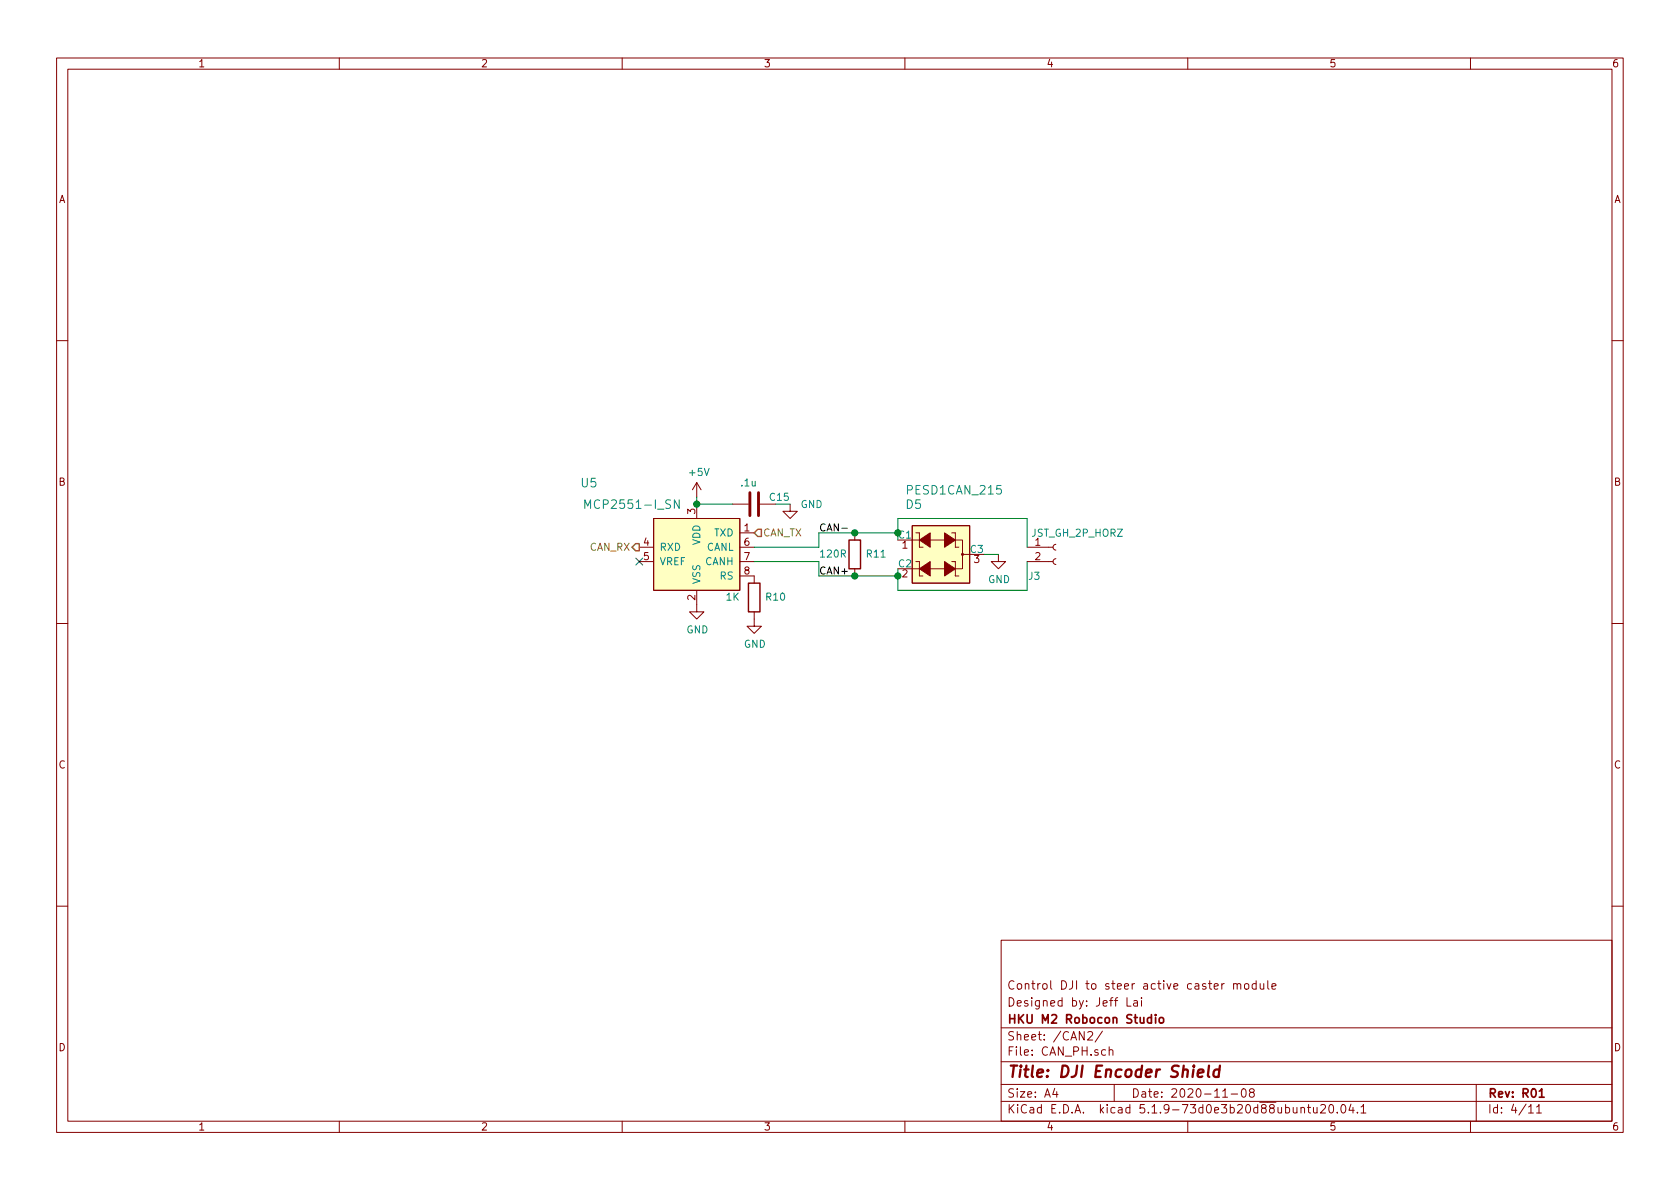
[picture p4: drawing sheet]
<svg xmlns="http://www.w3.org/2000/svg" width="297mm" height="210mm" viewBox="0 0 297 210" stroke-linecap="round" stroke-linejoin="round" font-family="sans-serif">
<g fill="none" stroke="#840000" stroke-width=".18">
<path d="M10 10.3h277v189.9h-277zM12 12.2h273v186.1h-273zM60 10.3v1.9M110 10.3v1.9M160 10.3v1.9M210 10.3v1.9M260 10.3v1.9M10 60.2h2M285 60.2h2M113 96.8h2.6M113 99.3h2.6M115.6 91.7h15.2v12.7h-15.2z"/>
<path d="M123.2 85.3v2.6M123.2 89.1v2.6M123.2 85.3l-.8 1.3M123.2 85.3l.8 1.3M129.5 89.1h2.8M130.8 94.2h2.5M130.8 96.8h2.5M130.8 99.3h2.5M134.4 89.1h2.8M139.7 89.1v1.3h1.3l-1.3 1.3-1.3-1.3h1.3M151.1 94.2v1.3M161.3 93h10.1v10.1h-10.1z"/>
<path d="M161.3 95.5h1.3M161.9 94.2h.7v2.6h.6M161.9 99.3h.7v2.5h.6M164.5 95.5h2.5M167 95.5h.1M168.3 94.2h.6v2.6h.6M168.3 99.3h.6v2.5h.6M168.9 95.5h1.3v5.1h-1.3M170.2 98h1.2M176.5 98v1.3h1.3l-1.3 1.3-1.2-1.3h1.2M181.6 96.8h4.6M181.6 99.3h4.6"/>
<path d="M186.7 98.8l-.3 .1-.2 .3 .1 .4 .4 .2M186.7 96.3l-.3 .1-.2 .3 .1 .4 .4 .2M10 110.3h2M123.2 104.4v3.8h1.3l-1.3 1.3-1.3-1.3h1.3M130.8 101.8h2.5v1.3M133.3 108.2v2.5h1.3l-1.3 1.3-1.2-1.3h1.2M151.1 100.6v1.2M161.3 100.6h1.3M164.5 100.6h2.5M285 110.3h2M10 160.2h2M177 166.3h108v32h-108z"/>
<path d="M199.3 176.4v1.5h.7M200.5 177h.5l.1 .9M201.1 177.3l-.5 .1a.29 .29 0 0 0-.2 .2 .29 .29 0 0 0 .2 .3l.5-.1M201.8 176.4v.2M201.8 176.9v1M216.5 173.9l-.5 .3M218.1 174.1l.2-.2 .4 .1v.9M218.1 173.9v1M218.7 174.1l.2-.2 .4 .1 .1 .9M220.1 174.1l.2-.2 .5 .2v.7l-.3 .1-.4-.1zM222.1 174l-.4-.1-.3 .3 .1 .6 .2 .1 .4-.1M222.1 173.4v1.5"/>
<path d="M222.8 173.9v.8a.37 .37 0 0 0 .6 .1M223.4 173.9v1M224.2 173.4v1.3l.2 .2M224.9 174.4l.7-.1-.1-.3-.4-.1-.2 .2v.7h.6M285 160.2h2M60 198.3v1.9M110 198.3v1.9M160 198.3v1.9M177 194.8h108M177 191.8h108M177 187.8h108M177 181.8h108"/>
<path d="M186.5 192.5l-.4 1h1M186.8 193v1M192.3 182.6l.3-.2h.3l.3 .4-.9 1.1h.9M194.9 182.3l-1.3 2M195.5 185.7l-.5-.1-.2 .3v.6l.2 .1 .5-.1M196.1 185.7h.1a.37 .37 0 0 1 .6 .1v.8M196.1 185.1v1.5M197 191.8v3M210 198.3v1.9M216.2 194h.8M217.7 193.5h1.1M219.6 192.7l.4-.2a.94 .94 0 0 1 0 1.5 .82 .82 0 0 1-.4-1.3z"/>
<path d="M221.2 193.2l-.3-.3 .1-.2 .2-.2 .4 .1 .2 .2-.1 .2-.6 .2a.48 .48 0 0 0-.1 .7l.2 .1 .5-.1a.48 .48 0 0 0-.1-.7h-.1M230 196l.2-.2 .4 .1 .1 .9M230 195.8v1M231.2 195.8h.5M231.4 195.3v1.3l.3 .2M232.2 195.8l.1 .9 .4 .1 .2-.1M232.9 195.8v1M233.5 195.5l.2-.2h.4l.3 .5-.9 1h.9M235.2 195.4l.2-.1a.94 .94 0 0 1 0 1.5 .82 .82 0 0 1-.2-1.4zM236.4 196.7v.1M237.3 195.4l.1-.1a.8 .8 0 0 1 .6 .8 .8 .8 0 0 1-.6 .7 1 1 0 0 1-.1-1.4zM238.9 195.2l-.4 1.1h.9"/>
<path d="M239.2 195.8v1M240 196.7v.1M240.6 195.8l.5-.5v1.5M240.6 196.8h.9M260 198.3v1.9M261 191.8v6.5M270.3 195.8l.4-.5v1.5M270.3 196.8h.8M271.7 195.8l.4-.5v1.5M271.7 196.8h.8"/>
</g>
<path d="M203.6 179.4v1.5M204.3 179.4v.2M204.3 179.9v1M203.6 180l-.4-.1-.3 .3v.6l.3 .1 .4-.1M205 180.1l.2-.2 .5 .2v.7l-.2 .1-.5-.1zM272.2 193l.4-.5v1.5M272.2 194h.8" fill="none" stroke="#840000" stroke-width=".3"/>
<path d="M211.8 189.8l1-.2-.1-.4-.5-.1-.4 .3v.9l.2 .1 .6-.1M213.8 188.4l-.2 1.8 .2 .2M215.6 189.2a.68 .68 0 0 0-1 .3v.8l.3 .1 .5-.1M215.7 188.4l-.3 2" fill="none" stroke="#840000" stroke-width=".41"/>
<g fill="#ffffc2" stroke="#ffffc2" stroke-width=".18">
<path d="M115.6 91.7h15.2v12.7h-15.2z"/>
<path d="M161.3 93h10.1v10.1h-10.1z"/>
</g>
<path d="M103.4 89.9v-1.5l.5 1.1 .5-1.1v1.5M120.1 88.4v1.5l-.9-1.5v1.5" fill="none" stroke="#008484" stroke-width=".18"/>
<path d="M150.1 95.5h2v5.1h-2zM132.3 103.1h2.1v5.1h-2.1z" fill="none" stroke="#840000" stroke-width=".25"/>
<g fill="#840000" stroke="#840000" stroke-width=".18">
<path d="M162.6 100.6l1.9-1.3v2.5z"/>
<path d="M162.6 95.5l1.9-1.3v2.6z"/>
<path d="M167 99.3l1.9 1.3-1.9 1.2z"/>
<path d="M167 94.2l1.9 1.3-1.9 1.3z"/>
<circle cx="170.2" cy="98" r=".18"/>
</g>
<path d="M132.6 87.1v4.1M134.1 87.1v4.1" fill="none" stroke="#840000" stroke-width=".51"/>
<path d="M123.2 87.9v1.2h6.3M133.3 96.8h11.5v-2.6h13.9v-2.5h22.9v5.1M133.3 99.3h11.5v2.5h13.9M174 98h2.5M181.6 99.3v5.1h-22.9v-3.8" fill="none" stroke="#008400" stroke-width=".18"/>
<path d="M112.4 96.1h.6v1.3h-.6l-.6-.6zM134 93.6h.6v1.3h-.6l-.7-.7z" fill="none" stroke="#848400" stroke-width=".25"/>
<path d="M148.8 93.4h1" fill="none" stroke="#000" stroke-width=".18"/>
<g fill="#008400" stroke="#008400" stroke-width=".25">
<circle cx="123.2" cy="89.1" r=".51"/>
<circle cx="158.8" cy="101.8" r=".51"/>
<circle cx="158.8" cy="94.2" r=".51"/>
<circle cx="151.1" cy="94.2" r=".51"/>
<circle cx="151.1" cy="101.8" r=".51"/>
</g>
<path d="M112.4 98.7l1.2 1.2M113.6 98.7l-1.2 1.2" fill="none" stroke="#000084" stroke-width=".18"/>
<text font-size="2.8" fill="#840000" x="178" y="190.5">Title: DJI Encoder Shield</text>
<g font-size="2.1" fill="#008484">
<text x="102.8" y="86.2">U5</text>
<text x="104.3" y="90">MCP2551-I_SN</text>
<text x="160.2" y="90">D5</text>
<text x="160.6" y="87.4">PESD1CAN_215</text>
</g>
<g font-size="2.1" fill="#840000">
<text x="178" y="178">Designed by: Jeff Lai</text>
<text x="178" y="175">Control DJI to steer active caster module</text>
<text x="178" y="184">Sheet: /CAN2/</text>
<text x="178" y="181">HKU M2 Robocon Studio</text>
<text x="178" y="186.7">File: CAN_PH.sch</text>
<text x="178" y="196.9">KiCad E.D.A. kicad 5.1.9-73d0e3b20d88ubuntu20.04.1</text>
<text x="178" y="194.1">Size: A4</text>
<text x="200" y="194.1">Date: 2020-11-08</text>
<text x="263" y="194.1">Rev: R01</text>
<text x="263" y="196.9">Id: 4/11</text>
</g>
<g font-size="1.8" fill="#840000">
<text x="35" y="11.9">1</text>
<text x="85" y="11.9">2</text>
<text x="135" y="11.9">3</text>
<text x="185" y="11.9">4</text>
<text x="235" y="11.9">5</text>
<text x="285" y="11.9">6</text>
<text x="10.4" y="35.9">A</text>
<text x="285.4" y="35.9">A</text>
<text x="10.4" y="85.9">B</text>
<text x="285.4" y="85.9">B</text>
<text x="122.9" y="90.9" transform="rotate(-90 122.9 90.9)">3</text>
<text x="131.6" y="94">1</text>
<text x="113.8" y="96.5">4</text>
<text x="113.8" y="99.1">5</text>
<text x="131.6" y="96.5">6</text>
<text x="131.6" y="99.1">7</text>
<text x="131.6" y="101.6">8</text>
<text x="159.5" y="97">1</text>
<text x="172.2" y="99.6">3</text>
<text x="183" y="96.5">1</text>
<text x="183" y="99.1">2</text>
<text x="122.9" y="106.1" transform="rotate(-90 122.9 106.1)">2</text>
<text x="159.5" y="102.1">2</text>
<text x="10.4" y="135.9">C</text>
<text x="285.4" y="135.9">C</text>
<text x="10.4" y="185.9">D</text>
<text x="285.4" y="185.9">D</text>
<text x="35" y="199.9">1</text>
<text x="85" y="199.9">2</text>
<text x="135" y="199.9">3</text>
<text x="185" y="199.9">4</text>
<text x="235" y="199.9">5</text>
<text x="285" y="199.9">6</text>
</g>
<g font-size="1.8" fill="#008484">
<text x="122" y="84.2">+5V</text>
<text x="131.1" y="86">.1u</text>
<text x="141.6" y="89.8">GND</text>
<text x="126.3" y="94.9">TXD</text>
<text x="182.5" y="94.9">JST_GH_2P_HORZ</text>
<text x="116.6" y="97.4">RXD</text>
<text x="116.6" y="99.9">VREF</text>
<text x="123.8" y="96.4" transform="rotate(-90 123.8 96.4)">VDD</text>
<text x="124.7" y="99.9">CANH</text>
<text x="124.9" y="97.4">CANL</text>
<text x="145.2" y="98.6">120R</text>
<text x="153.3" y="98.6">R11</text>
<text x="158.9" y="100.3">C2</text>
<text x="171.6" y="97.8">C3</text>
<text x="123.8" y="103.4" transform="rotate(-90 123.8 103.4)">VSS</text>
<text x="127.3" y="102.5">RS</text>
<text x="128.4" y="106.2">1K</text>
<text x="135.5" y="106.2">R10</text>
<text x="174.7" y="103.1">GND</text>
<text x="181.9" y="102.5">J3</text>
<text x="121.4" y="112">GND</text>
<text x="131.5" y="114.5">GND</text>
</g>
<g font-size="1.8" fill="#008400">
<text x="136.2" y="88.6">C15</text>
<text x="158.9" y="95.2">C1</text>
</g>
<g font-size="1.8" fill="#848400">
<text x="134.9" y="94.9">CAN_TX</text>
<text x="104.2" y="97.4">CAN_RX</text>
</g>
<g font-size="1.8">
<text x="144.8" y="94">CAN-</text>
<text x="144.8" y="101.6">CAN+</text>
</g>
</svg>
